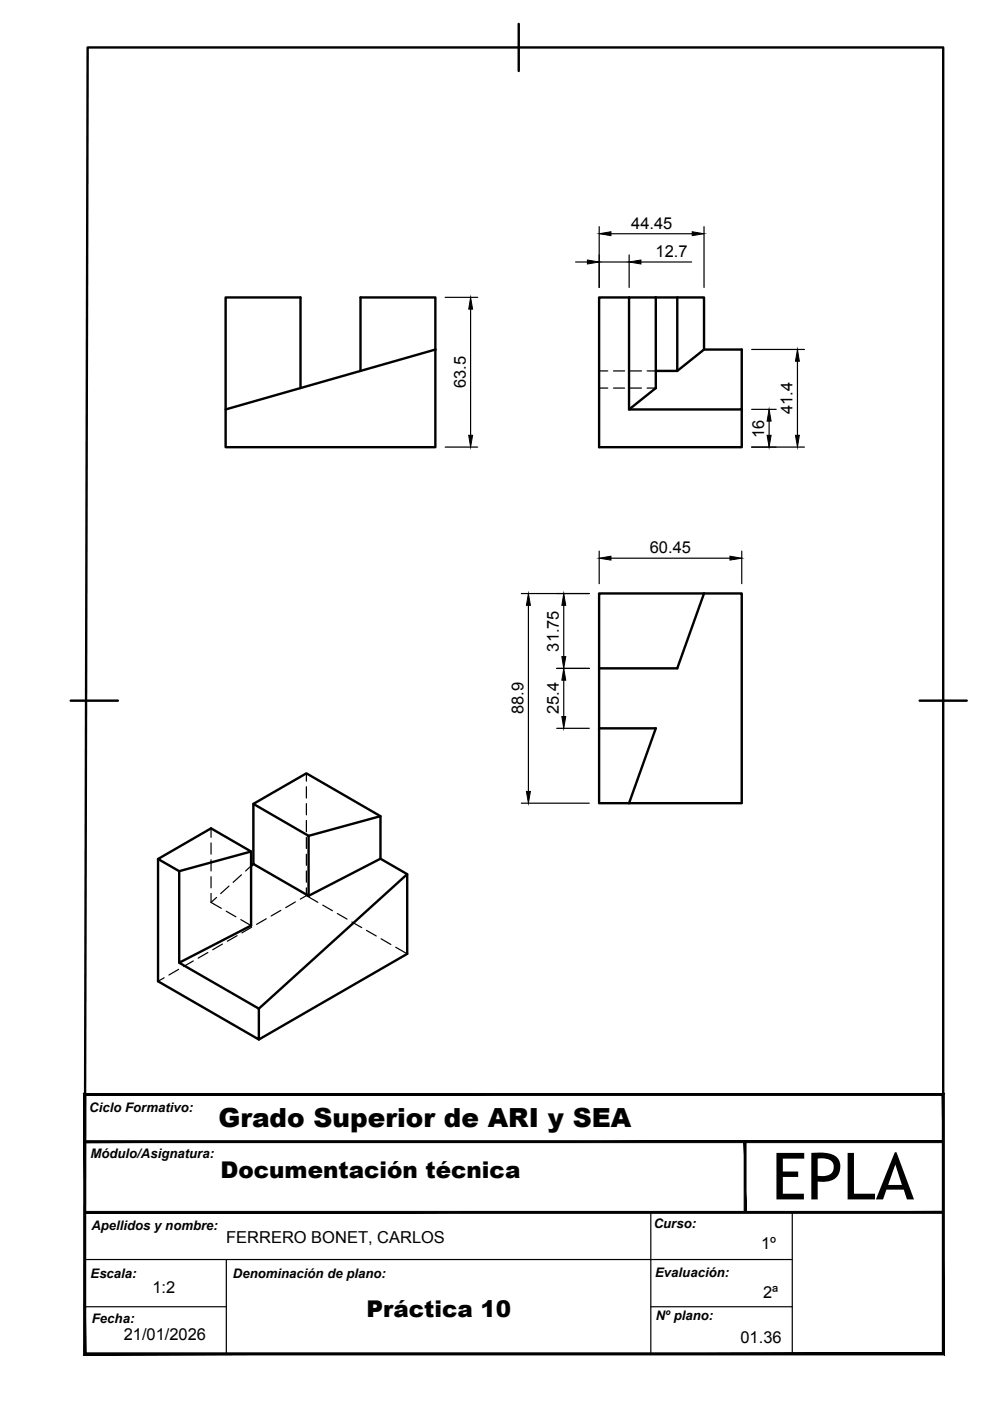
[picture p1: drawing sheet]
<svg xmlns="http://www.w3.org/2000/svg" width="210mm" height="297mm" viewBox="0 0 210 297" stroke-linecap="round" stroke-linejoin="round" font-family="sans-serif">
<!-- layer: Visible -->
<g fill="none" stroke="#000" stroke-width=".51">
<path d="M92.3 74.1v20.7h-44.5v-31.7h15.9v19.2M92.3 74.1v-11h-15.9v15.5M92.3 74.1l-44.5 12.7M133.4 63.1h-6.4v31.7h30.3v-8M133.4 63.1h5.6v19.2l-5.6 4.5zM139 63.1h4.6v15.5h-4.6M143.6 63.1h5.7v11l-5.7 4.5M149.3 74.1h8v12.7h-23.9M149.3 125.8h8v44.5h-23.9M149.3 125.8h-22.3v15.9M149.3 125.8l-5.7 15.9h-16.6M127 154.4v15.9h6.4"/>
<path d="M127 141.7v12.7M127 154.4h12l-5.6 15.9M53.7 170.4l11.3-6.4 15.7 9M53.7 170.4l11.7 6.8v12.7l-11.7-6.7zM65.4 177.2l15.3-4.2v9.1l-15.3 7.8M33.5 182.1v26l21.4 12.3v-6.5l-16.9-9.8M53.2 180.5l-15.2 4.2v19.4l15.2-7.9v-15.7l-8.5-4.9-11.2 6.5 4.5 2.6M53.7 183.2l-.5 .4M80.7 182.1l5.6 3.2v16.9l-31.4 18.2M86.3 185.3l-31.4 28.6"/>
</g>
<!-- layer: Hidden -->
<g fill="none" stroke="#000" stroke-width=".25">
<path d="M127 78.6h1.9M130.1 78.6h2.3M133.6 78.6h2.4M137.2 78.6h1.8M127 82.3h1.9M130.1 82.3h2.3M133.6 82.3h2.4M137.2 82.3h1.8M44.7 175.6v1.9M44.7 178.7v2.4M65 164v1.6M65 166.8v2.4"/>
<path d="M65 170.4v2.4M65 174v2.3M65 177.5v2.4M44.7 182.3v2.4M44.7 185.9v2.3M44.7 189.4v1.9M44.7 191.3l2.2 1.3M45.9 190.3l-1.2 1M48 193.2l2 1.2M48.6 187.9l-1.8 1.6M50.3 198.4l-2.1 1.2M51.1 195l2.1 1.2"/>
<path d="M51.2 185.5l-1.8 1.6M53.2 183.6l-1.1 1.1M53.4 196.6l-2.1 1.2M56.5 194.8l-2.1 1.2M59.5 193l-2 1.2M62.6 191.2l-2 1.2M65 188.2v1.7l-1.3 .7M65 189.9l2.4 1.4M65 181.1v2.4M65 184.7v2.4M68.4 191.9l2.1 1.2M71.5 193.7l2.1 1.2"/>
<path d="M74.6 195.5l2.1 1.2M77.7 197.3l2.1 1.1M80.8 199l2.1 1.2M34.8 207.3l-1.3 .8M37.9 205.5l-2.1 1.2M41 203.7l-2.1 1.2M44.1 202l-2.1 1.1M47.2 200.2l-2.1 1.2M83.9 200.8l2.4 1.4"/>
</g>
<path d="M138 257.1v29.9M168 257.1v29.9M18 277.1h30M18 267h150M48 267v20M138 277.1h30" fill="none" stroke="#000" stroke-width=".25"/>
<g fill="#000" stroke="#000" stroke-width=".21">
<path d="M17.8 231.8l.4 .4 182-.4zM18.2 232.2l182-.4-.4 .4zM200.2 231.8l-.4 .4 .4 55.1zM199.8 232.2l.4 55.1-.4-.4zM17.8 287.3h182.4l-.4-.4zM17.8 287.3l.4-.4h181.6zM17.8 231.8v55.5l.4-.4zM17.8 231.8l.4 .4v54.7z"/>
<path d="M157.8 242l.4 15.1v-15.1zM157.8 242l.4 15.1h-.4z"/>
<path d="M18 257.2h182v-.4zM18 256.8h182l-182 .4z"/>
<path d="M18 242.3h182v-.4zM18 241.9h182l-182 .4z"/>
</g>
<!-- layer: BORDER -->
<path d="M110 5.1v10M15 148.6h10M195 148.6h10M17.9 287l.7-276.9h181.4v276.9h-181.4" fill="none" stroke="#000" stroke-width=".51"/>
<!-- layer: FD_Dimensions -->
<g fill="none" stroke="#000" stroke-width=".25">
<path d="M122 55.5h2.5M127 48.1v12.8M127 55.5h6.4M129.5 49.6h17.3M133.4 54v6.9M135.9 55.5h10.7M149.3 48.1v12.8M94.4 63h6.9M99.8 65.5v26.8M159.4 74.1h11.2M169.1 76.6v15.7M94.4 94.8h6.9"/>
<path d="M159.4 86.8h5.2M159.4 94.8h11.2M163.1 89.3v3M127 116.8v6.9M129.5 118.3h25.3M157.3 116.8v6.9M110.5 125.8h14.4M112 128.3v39.5M119.5 128.3v10.9M118 141.7h6.9M118 154.4h6.9M119.5 144.2v7.7"/>
<path d="M110.5 170.3h14.4"/>
</g>
<g fill="#000" stroke="#000" stroke-width=".21">
<path d="M124.5 55.1l2.5 .4-2.5 .5zM127 49.6l2.5-.5v.9zM133.4 55.5l2.5-.4v.9zM146.8 49.1l2.5 .5-2.5 .4zM99.8 63l.4 2.5h-.8zM169.1 74.1l.4 2.5h-.8zM99.4 92.3h.8l-.4 2.5zM163.1 86.8l.4 2.5h-.9zM162.6 92.3h.9l-.4 2.5zM168.7 92.3h.8l-.4 2.5zM127 118.3l2.5-.4v.9zM154.8 117.9l2.5 .4-2.5 .5z"/>
<path d="M112 125.8l.5 2.5h-.9zM119.5 125.8l.5 2.5h-.9zM119.1 139.2h.9l-.5 2.5zM119.5 141.7l.5 2.5h-.9zM119.1 151.9h.9l-.5 2.5zM111.6 167.8h.9l-.5 2.5z"/>
</g>
<text font-size="13.8" x="163.6" y="254.3">EPLA</text>
<text font-size="5.6" x="46.3" y="238.9">Grado Superior de ARI y SEA</text>
<g font-size="4.9">
<text x="46.8" y="249.8">Documentación técnica</text>
<text x="77.7" y="279.3">Práctica 10</text>
</g>
<g font-size="3.5">
<text x="133.8" y="48.5">44.45</text>
<text x="139" y="54.6">12.7</text>
<text x="98.7" y="82.3" transform="rotate(-90 98.7 82.3)">63.5</text>
<text x="168.1" y="87.8" transform="rotate(-90 168.1 87.8)">41.4</text>
<text x="162" y="92.8" transform="rotate(-90 162 92.8)">16</text>
<text x="137.8" y="117.3">60.45</text>
<text x="118.5" y="138.2" transform="rotate(-90 118.5 138.2)">31.75</text>
<text x="111" y="151.5" transform="rotate(-90 111 151.5)">88.9</text>
<text x="118.5" y="151.4" transform="rotate(-90 118.5 151.4)">25.4</text>
<text x="48" y="263.6">FERRERO BONET, CARLOS</text>
<text x="161.4" y="264.8">1º</text>
<text x="32.3" y="274.2">1:2</text>
<text x="161.8" y="275.2">2ª</text>
<text x="26.2" y="284.1">21/01/2026</text>
<text x="157" y="284.8">01.36</text>
</g>
<g font-size="2.8">
<text x="18.9" y="235.7">Ciclo Formativo:</text>
<text x="19.2" y="245.5">Módulo/Asignatura:</text>
<text x="19.4" y="260.7">Apellidos y nombre:</text>
<text x="138.6" y="260.4">Curso:</text>
<text x="19.2" y="270.9">Escala:</text>
<text x="49.4" y="270.9">Denominación de plano:</text>
<text x="138.9" y="270.7">Evaluación:</text>
<text x="19.5" y="280.6">Fecha:</text>
<text x="139" y="279.9">Nº plano:</text>
</g>
</svg>
